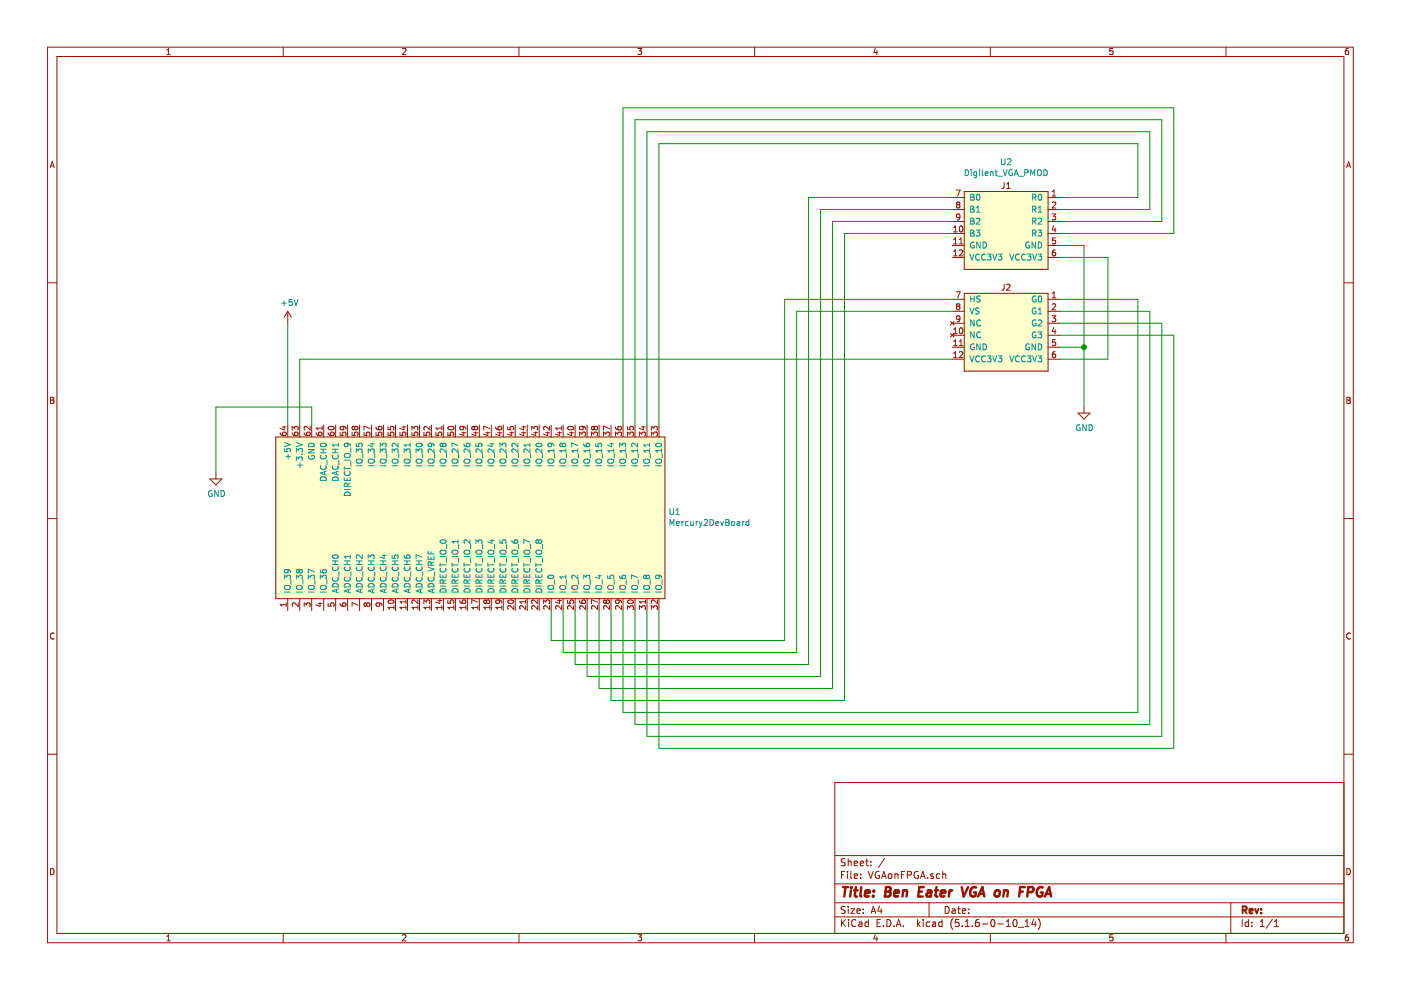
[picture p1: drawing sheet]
EESchema Schematic File Version 4
EELAYER 30 0
EELAYER END
$Descr A4 11693 8268
encoding utf-8
Sheet 1 1
Title "Ben Eater VGA on FPGA"
Date ""
Rev ""
Comp ""
Comment1 ""
Comment2 ""
Comment3 ""
Comment4 ""
$EndDescr
$Comp
L FPGA:Mercury2DevBoard U1
U 1 1
P 3700 4250
F 0 "U1" V 3671 2372 50  0000 R CNN
F 1 "Mercury2DevBoard" V 3580 2372 50  0000 R CNN
F 2 "" H 3300 5850 50  0001 C CNN
F 3 "" H 3300 5850 50  0001 C CNN
	1    3700 4250
	0    -1   -1   0   
$EndComp
$Comp
L Digilent_PMOD_Modules:Digilent_VGA_PMOD U2
U 1 1
P 8400 2150
F 0 "U2" H 8400 2948 50  0000 C CNN
F 1 "Digilent_VGA_PMOD" H 8400 2857 50  0000 C CNN
F 2 "" H 8400 2900 50  0001 C CNN
F 3 "" H 8400 2900 50  0001 C CNN
	1    8400 2150
	1    0    0    -1  
$EndComp
Wire Wire Line
	2500 3550 2500 3000
Wire Wire Line
	2500 3000 7950 3000
Wire Wire Line
	8850 3000 9250 3000
Wire Wire Line
	9250 3000 9250 2150
Wire Wire Line
	9250 2150 8850 2150
$Comp
L power:GND #PWR03
U 1 1
P 9050 3400
F 0 "#PWR03" H 9050 3150 50  0001 C CNN
F 1 "GND" H 9055 3227 50  0000 C CNN
F 2 "" H 9050 3400 50  0001 C CNN
F 3 "" H 9050 3400 50  0001 C CNN
	1    9050 3400
	1    0    0    -1  
$EndComp
Wire Wire Line
	8850 2050 9050 2050
Wire Wire Line
	9050 2050 9050 2900
Wire Wire Line
	8850 2900 9050 2900
Connection ~ 9050 2900
Wire Wire Line
	9050 2900 9050 3400
Wire Wire Line
	4600 5100 4600 5350
Wire Wire Line
	4600 5350 6550 5350
Wire Wire Line
	6550 5350 6550 2500
Wire Wire Line
	6550 2500 7950 2500
Wire Wire Line
	4700 5100 4700 5450
Wire Wire Line
	4700 5450 6650 5450
Wire Wire Line
	6650 5450 6650 2600
Wire Wire Line
	6650 2600 7950 2600
Wire Wire Line
	4800 5100 4800 5550
Wire Wire Line
	4800 5550 6750 5550
Wire Wire Line
	6750 5550 6750 1650
Wire Wire Line
	6750 1650 7950 1650
Wire Wire Line
	4900 5100 4900 5650
Wire Wire Line
	4900 5650 6850 5650
Wire Wire Line
	6850 5650 6850 1750
Wire Wire Line
	6850 1750 7950 1750
Wire Wire Line
	5000 5100 5000 5750
Wire Wire Line
	5000 5750 6950 5750
Wire Wire Line
	6950 5750 6950 1850
Wire Wire Line
	6950 1850 7950 1850
Wire Wire Line
	5100 5100 5100 5850
Wire Wire Line
	5100 5850 7050 5850
Wire Wire Line
	7050 5850 7050 1950
Wire Wire Line
	7050 1950 7950 1950
$Comp
L power:+5V #PWR02
U 1 1
P 2400 2700
F 0 "#PWR02" H 2400 2550 50  0001 C CNN
F 1 "+5V" H 2415 2873 50  0000 C CNN
F 2 "" H 2400 2700 50  0001 C CNN
F 3 "" H 2400 2700 50  0001 C CNN
	1    2400 2700
	1    0    0    -1  
$EndComp
Wire Wire Line
	2400 3550 2400 2700
$Comp
L power:GND #PWR01
U 1 1
P 1800 3950
F 0 "#PWR01" H 1800 3700 50  0001 C CNN
F 1 "GND" H 1805 3777 50  0000 C CNN
F 2 "" H 1800 3950 50  0001 C CNN
F 3 "" H 1800 3950 50  0001 C CNN
	1    1800 3950
	1    0    0    -1  
$EndComp
Wire Wire Line
	2600 3550 2600 3400
Wire Wire Line
	2600 3400 1800 3400
Wire Wire Line
	1800 3400 1800 3950
Wire Wire Line
	5200 5100 5200 5950
Wire Wire Line
	5200 5950 9500 5950
Wire Wire Line
	9500 5950 9500 2500
Wire Wire Line
	9500 2500 8850 2500
Wire Wire Line
	5300 5100 5300 6050
Wire Wire Line
	5300 6050 9600 6050
Wire Wire Line
	9600 6050 9600 2600
Wire Wire Line
	9600 2600 8850 2600
Wire Wire Line
	5400 5100 5400 6150
Wire Wire Line
	5400 6150 9700 6150
Wire Wire Line
	9700 6150 9700 2700
Wire Wire Line
	9700 2700 8850 2700
Wire Wire Line
	5500 5100 5500 6250
Wire Wire Line
	5500 6250 9800 6250
Wire Wire Line
	9800 6250 9800 2800
Wire Wire Line
	9800 2800 8850 2800
Wire Wire Line
	5500 3550 5500 1200
Wire Wire Line
	5500 1200 9500 1200
Wire Wire Line
	9500 1200 9500 1650
Wire Wire Line
	9500 1650 8850 1650
Wire Wire Line
	5400 3550 5400 1100
Wire Wire Line
	5400 1100 9600 1100
Wire Wire Line
	9600 1100 9600 1750
Wire Wire Line
	9600 1750 8850 1750
Wire Wire Line
	5300 3550 5300 1000
Wire Wire Line
	5300 1000 9700 1000
Wire Wire Line
	9700 1000 9700 1850
Wire Wire Line
	9700 1850 8850 1850
Wire Wire Line
	5200 3550 5200 900 
Wire Wire Line
	5200 900  9800 900 
Wire Wire Line
	9800 900  9800 1950
Wire Wire Line
	9800 1950 8850 1950
$EndSCHEMATC
